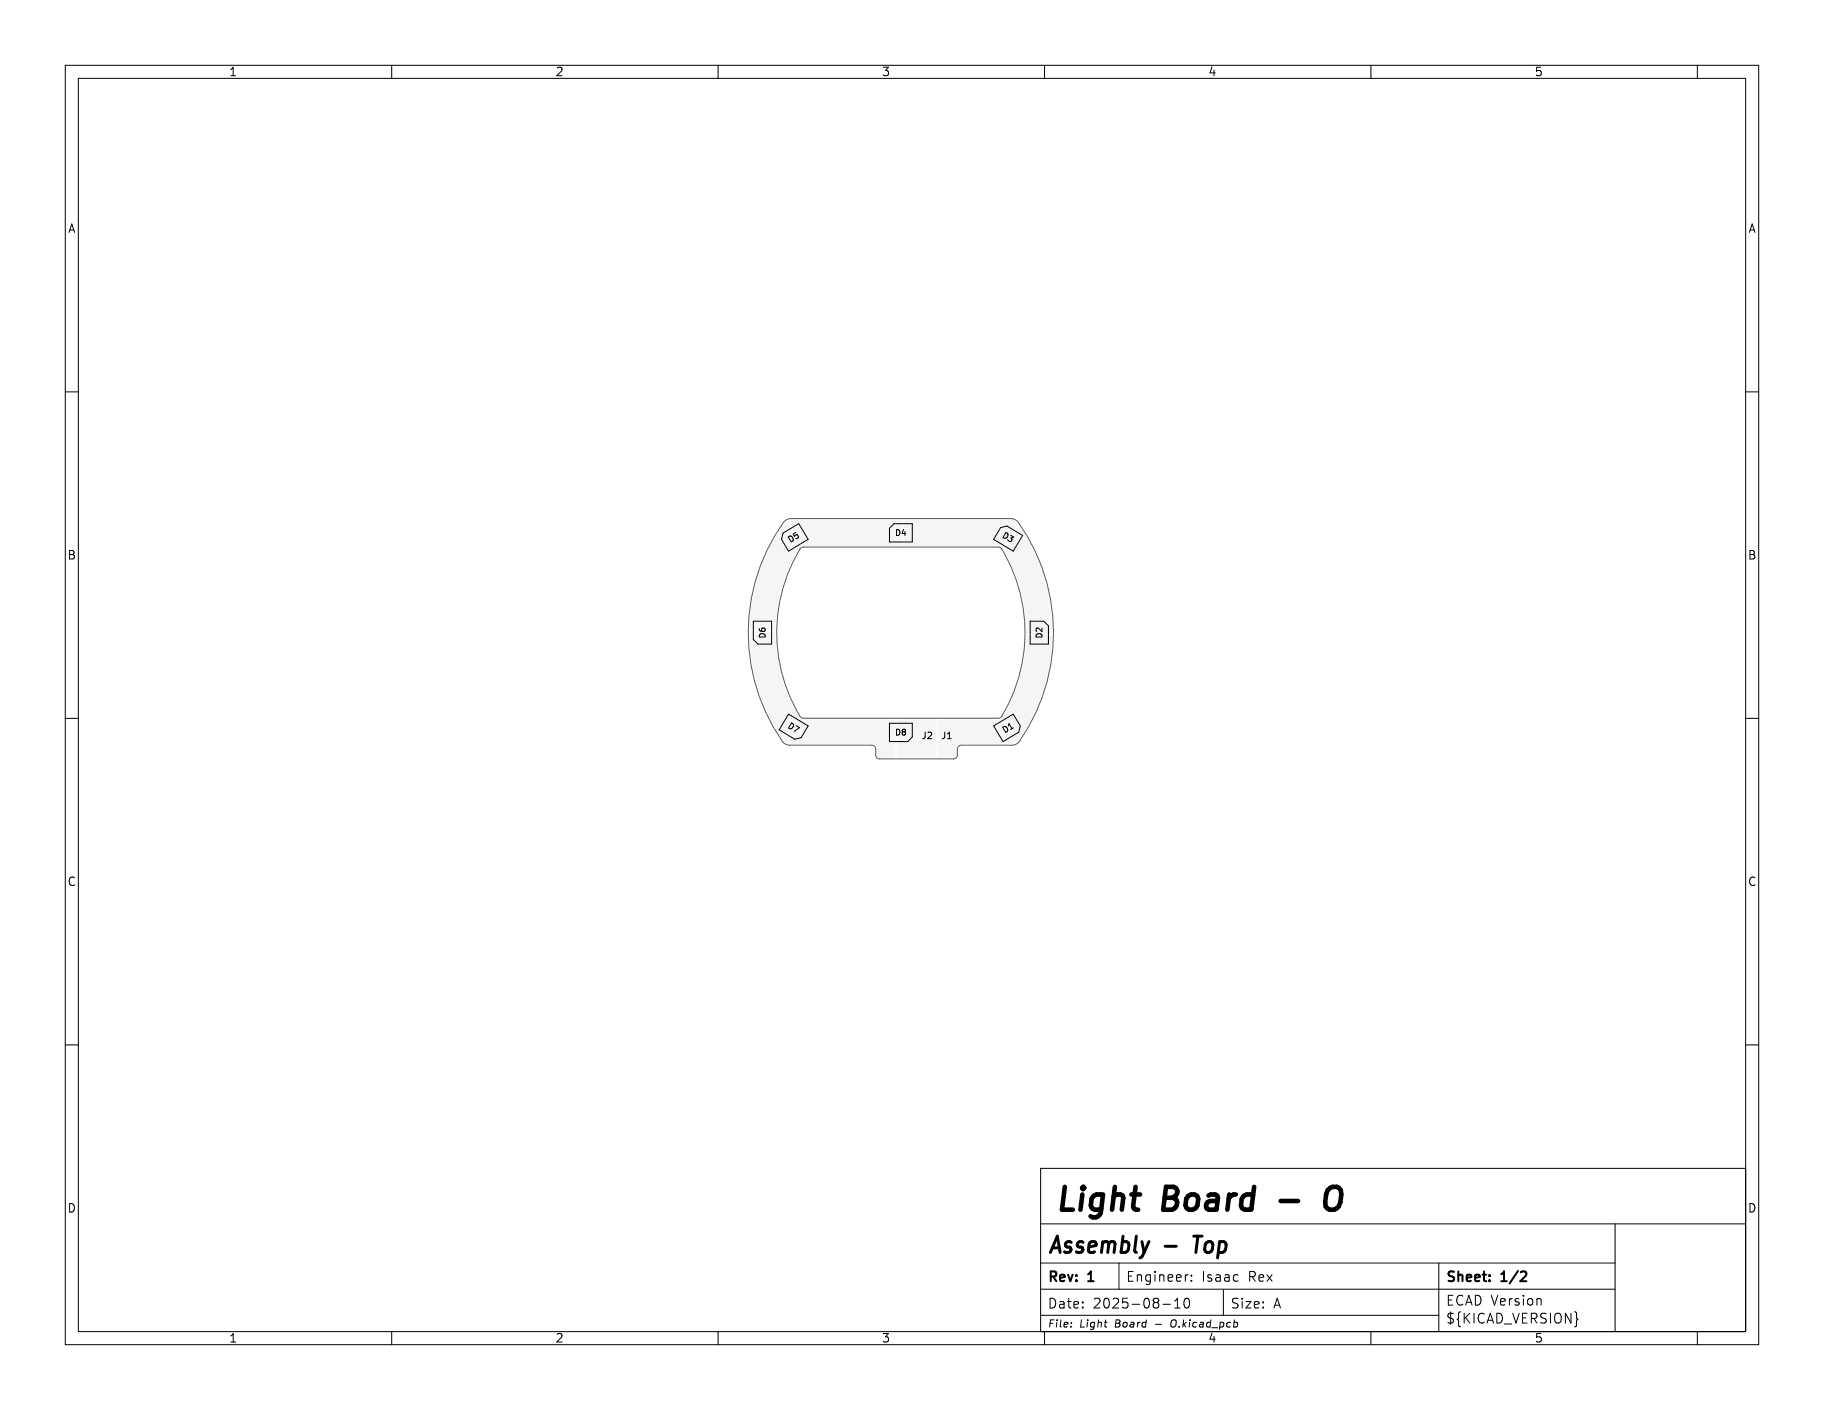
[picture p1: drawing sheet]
<svg xmlns="http://www.w3.org/2000/svg" width="279mm" height="216mm" viewBox="0 0 279 216" stroke-linecap="round" stroke-linejoin="round" font-family="sans-serif">
<g fill="#f5f5f5" stroke="#f5f5f5" stroke-width=".15">
<path d="M137.8 111.3h.2h1.9v.2v1.5l-.2 .1-1.9-.1-.1-.2z"/>
<path d="M136.1 111.3h.9l.1 .1 .1 1.5-.2 .1-.8 .1-.1-.2z"/>
<path d="M116 96.7l.2-.1 1.4 .1 .1 .2-.1 1.8-.2 .1-1.4-.1-.1-.2z"/>
<path d="M115.9 95l1.7-.1 .1 .2v.8l-.2 .1h-1.5l-.1-.1z"/>
<path d="M158.4 95l.2-.1 1.4 .1 .1 .2-.1 1.8-.2 .1-1.4-.1-.1-.1z"/>
<path d="M158.3 97.8l1.7-.1 .1 .2v.8l-.2 .1h-1.5l-.1-.1z"/>
<path d="M144 113.6h2v2.1h-2z"/>
<path d="M153.2 80.7h.3l1.5 1-.7 1.3-.1 .1-1.7-.9-.1-.2z"/>
<path d="M155.6 82h.2l.6 .4 .1 .2-.8 1.3-.2 .1-.7-.4-.1-.2z"/>
<path d="M121.7 110.7h.3l1.6 1v.2l-.9 1.2h-.2l-1.5-1z"/>
<path d="M120.3 109.8h.2l.7 .4v.1l-.7 1.3-.2 .1-.7-.4-.1-.2z"/>
<path d="M153.9 110.7l1.7-.9 .2 .1 .6 1.3-1.5 1h-.2l-.8-1.2z"/>
<path d="M152.4 111.6l.7-.4h.2l.8 1.3v.2l-.7 .4h-.2l-.8-1.3z"/>
<path d="M136.1 80.8l.2-.1 1.9 .1 .1 .2-.1 1.4-.2 .1-1.9-.1v-.2z"/>
<path d="M138.9 80.7h.9l.1 .1v1.5l-.1 .2h-.8l-.1-.1z"/>
<path d="M119.6 82.4l1.7-.9 .8 1.2v.2l-1.5 1-.2 .1-.8-1.3z"/>
<path d="M121.9 81l.7-.4h.2l.8 1.3v.2l-.7 .4h-.2l-.8-1.3z"/>
<path d="M141 113.6h2v2.1h-2z"/>
</g>
<g fill="#f5f5f5">
<path d="M138.7 79.6h16.1l.8 .2a.42 .42 0 0 1 .2 .6l-1.5 2.6-.6 .9-.8-.3h-14.4l-.1-.2v-3.4z"/>
<path d="M122.3 109.9l.8 .3h14v5.7l-2.3 .1a.4 .4 0 0 1-.5-.4v-1.2l-.4-.4-.3-.1h-12.6l-.5-.1-.4-.4z"/>
<path d="M120.8 79.7l.4-.1h16.9l.1 .2v3.6l-.1 .2h-15z"/>
<path d="M155.9 80.6l.1-.1a27.6 27.6 0 0 1 5.1 16.5l-2.6 .1-1.2-.1a26.7 26.7 0 0 0-3.5-12.9z"/>
<path d="M157.2 97.3h3.9a27.7 27.7 0 0 1-5.3 16.3l-.2 .1h-.1l-1.6-2.7-.5-.8 .2-.4a24.9 24.9 0 0 0 3.6-12.5z"/>
<path d="M143.7 110.2h9.4l2.2 3.5-.1 .2h-.2h-7.9l-.4 .2-.2 .4-.1 1.1a.41 .41 0 0 1-.4 .4l-2.3-.1z"/>
<path d="M137.4 110.2h6v5.7l-6 .1z"/>
<path d="M114.8 96.7l1.3-.1 2.6 .1a26.7 26.7 0 0 0 3.5 12.9l-2.1 3.6h-.2a28.6 28.6 0 0 1-5.1-16.5z"/>
<path d="M120.3 79.9l.2-.1 .1 .1 2.1 3.6v.1l-.3 .3a25.5 25.5 0 0 0-3.7 12.6h-3.8a28.1 28.1 0 0 1 5.4-16.6z"/>
</g>
<g fill="none" stroke="#000" stroke-width=".15">
<path d="M10 10h259.4v195.9h-259.4zM12 12h255.4v191.9h-255.4zM60 10v2M110 10v2M160 10v2M210 10v2M260 10v2M10 60h2M267.4 60h2M115.4 95.1h2.8v3.5h-2.1l-.7-.7zM119.9 81.6l2.4-1.4 1.5 2.4-3 1.8-1.1-1.8zM136.9 80.2h2.8v2.8h-3.5v-2.1z"/>
<path d="M153.3 80.8l.9-.3 2.4 1.5-1.4 2.4-3-1.8zM157.8 95.1h2.1l.7 .7v2.8h-2.8zM10 110h2M120.8 109.4l3 1.8-1.1 1.8-1 .2-2.4-1.4zM136.2 110.8h3.5v2.1l-.7 .7h-2.8zM152.2 111.2l3-1.8 1.1 1.8-.3 .9-2.4 1.5zM267.4 110h2M10 160h2M159.4 178.9h108v25h-108zM267.4 160h2M159.4 197.4h88M159.4 193.4h88"/>
<path d="M159.4 187.4h108M171.4 193.4v4M178.1 199.7h1.2M179.9 199.2l.5-.4v1.5M181.5 198.9l.4-.1a.94 .94 0 0 1 0 1.5h-.2a.91 .91 0 0 1-.2-1.4zM181.9 195.2h.1M182.5 196v.2M182.5 195.3v.1M187.4 197.5v3.9M220.4 193.4v10.5M236 198.9l.1 .9M247.4 187.4v16.5"/>
<path d="M60 203.9v2M110 203.9v2M159.4 201.4h61M160 203.9v2M164.1 202.5v.1M179.6 202.2a.65 .65 0 0 0 0 1M179.9 200.3h.9M210 203.9v2M241.5 201.8l.2 .2-.2 .2M260 203.9v2"/>
</g>
<path d="M233.5 194.7h.2a.41 .41 0 0 1 0 .6l-.8 .9h.9" fill="none" stroke="#000" stroke-width=".3"/>
<path d="M178.5 190.8h1.7M182.9 189.3h1.2" fill="none" stroke="#000" stroke-width=".45"/>
<path d="M196.2 183.9h2.6M203.4 182.2a1.21 1.21 0 0 1 2 0l.1 .7-.2 1.2a1.24 1.24 0 0 1-.9 1.1 1.24 1.24 0 0 1-1.3-.5l-.1-.6 .1-1.2z" fill="none" stroke="#000" stroke-width=".7"/>
<path d="M120.1 79.8l.5-.3 .5-.1h33.8l.6 .2 .4 .3a29.1 29.1 0 0 1 .2 33.7l-.4 .3-.6 .2h-8l-.3 .2-.1 .2-.1 1.2a.6 .6 0 0 1-.6 .5h-11.3a.6 .6 0 0 1-.6-.6v-1.1l-.2-.3-.3-.1h-12.7l-.6-.2-.4-.3a29.1 29.1 0 0 1 .1-33.7zM122.6 83.9l.5-.1h29.8l.5 .2a24.7 24.7 0 0 1 0 25.7l-.5 .3h-29.8l-.5-.3a24.7 24.7 0 0 1 0-25.7z" fill="none" stroke="#575757" stroke-width=".15"/>
<g font-size="4.9">
<text x="161.4" y="186.4">Light</text>
<text x="178.3" y="186.4">Board</text>
</g>
<g font-size="3.5">
<text x="160.4" y="192.6">Assembly</text>
<text x="183.8" y="192.6">Top</text>
</g>
<g font-size="2.1">
<text x="160.4" y="196.7">Rev:</text>
<text x="166.8" y="196.7">1</text>
<text x="172.4" y="196.5">Engineer:</text>
<text x="184.1" y="196.5">Isaac</text>
<text x="191.3" y="196.5">Rex</text>
<text x="221.4" y="196.7">Sheet:</text>
<text x="230.1" y="196.7">1/2</text>
<text x="160.4" y="200.6">Date:</text>
<text x="167.4" y="200.6">2025-08-10</text>
<text x="188.4" y="200.6">Size:</text>
<text x="195" y="200.6">A</text>
<text x="221.4" y="200.1">ECAD Version</text>
<text x="221.4" y="202.9">${KICAD_VERSION}</text>
</g>
<g font-size="1.8">
<text x="35" y="11.9">1</text>
<text x="85" y="11.9">2</text>
<text x="135" y="11.9">3</text>
<text x="185" y="11.9">4</text>
<text x="235" y="11.9">5</text>
<text x="10.3" y="35.9">A</text>
<text x="267.7" y="35.9">A</text>
<text x="10.3" y="85.9">B</text>
<text x="267.7" y="85.9">B</text>
<text x="10.3" y="135.9">C</text>
<text x="267.7" y="135.9">C</text>
<text x="10.3" y="185.9">D</text>
<text x="267.7" y="185.9">D</text>
<text x="35" y="205.8">1</text>
<text x="85" y="205.8">2</text>
<text x="135" y="205.8">3</text>
<text x="185" y="205.8">4</text>
<text x="235" y="205.8">5</text>
</g>
<g font-size="1.5">
<text x="160.4" y="203.5">File:</text>
<text x="165.4" y="203.5">Light</text>
<text x="170.9" y="203.5">Board</text>
<text x="177.2" y="203.5">-</text>
<text x="179.8" y="203.5">O.kicad_pcb</text>
</g>
<g font-size="1.4">
<text x="141.1" y="113.4">J2</text>
<text x="144.1" y="113.4">J1</text>
</g>
<g font-size="1.3">
<text x="121.1" y="83.4" transform="rotate(-31 121.1 83.4)">D5</text>
<text x="137" y="82.2">D4</text>
<text x="153.2" y="82.3" transform="rotate(31 153.2 82.3)">D3</text>
<text x="117.4" y="97.9" transform="rotate(-90 117.4 97.9)">D6</text>
<text x="159.8" y="97.9" transform="rotate(-90 159.8 97.9)">D2</text>
<text x="120.4" y="111.5" transform="rotate(31 120.4 111.5)">D7</text>
<text x="137" y="112.8">D8</text>
<text x="153.9" y="112.5" transform="rotate(-31 153.9 112.5)">D1</text>
</g>
</svg>
